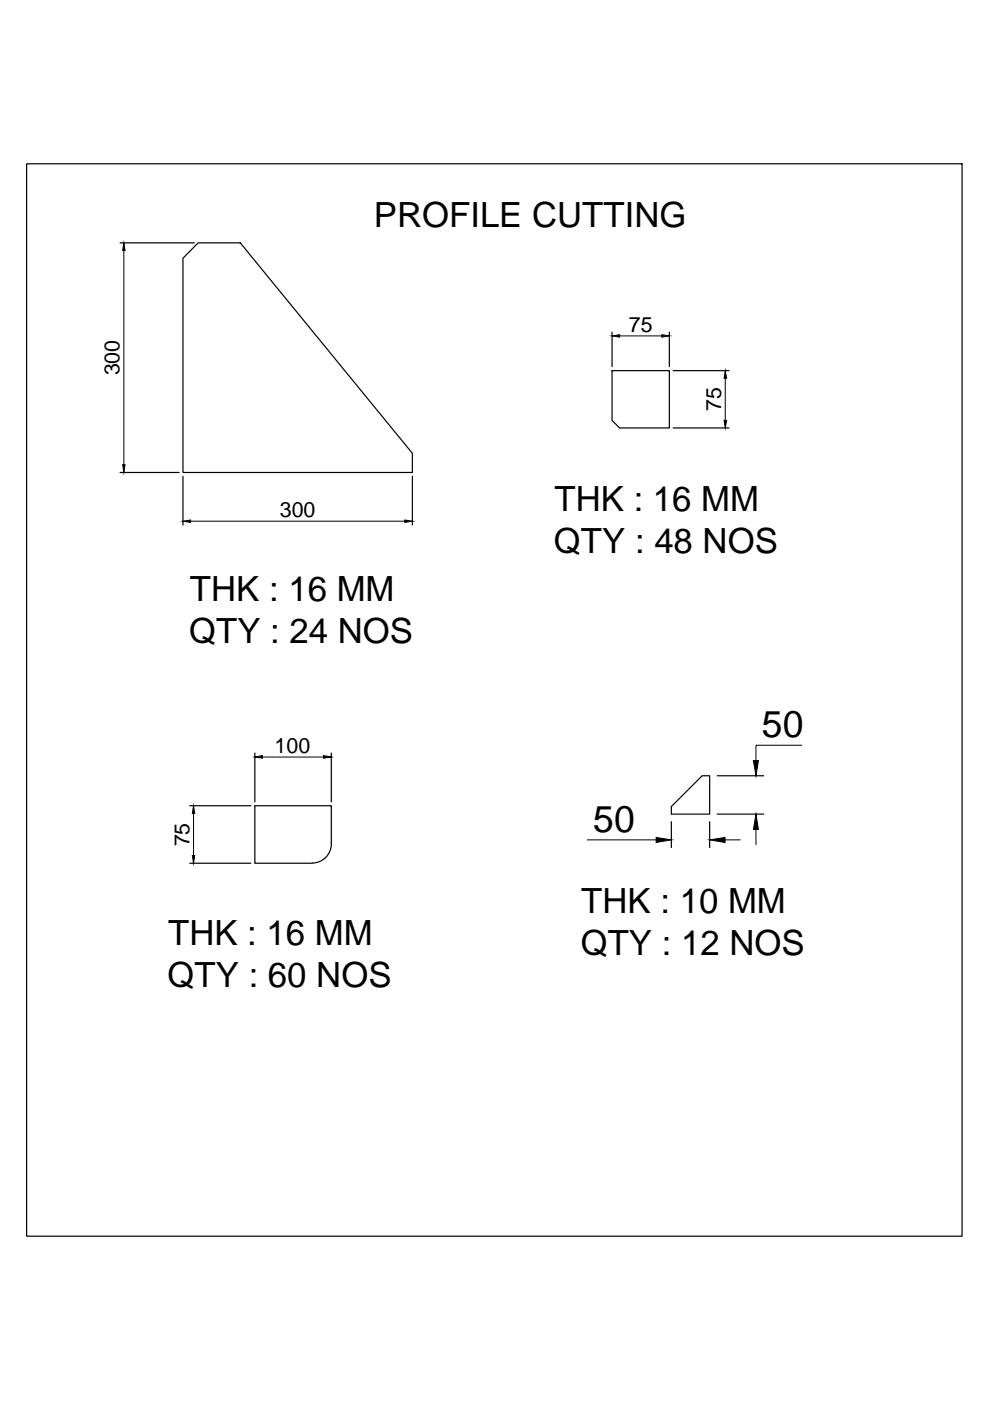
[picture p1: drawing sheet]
<svg xmlns="http://www.w3.org/2000/svg" width="210mm" height="297mm" viewBox="0 0 210 297" stroke-linecap="round" stroke-linejoin="round" font-family="sans-serif">
<!-- layer: 0 -->
<g fill="none" stroke="#000" stroke-width=".25">
<path d="M5.6 34.7h198.4v227.4h-198.4zM25.5 51.5h15.7M42 51.5h8.9l36.5 44.6v4.1h-48.6v-45.4zM129.8 78.6h12.1v12.1h-10.5l-1.6-1.6zM129.8 70.4v7.3M141.9 70.4v7.3M142.7 78.6h11.9M142.7 90.7h11.9M25.5 100.2h12.5M38.8 101v10.3M87.4 101v10.3M54 159.7v10.3"/>
<path d="M70.2 159.7v10.3M40.2 170.8h13M142.3 171l6.6-6.5h1.6v8.1h-8.2zM142.3 174.2v5.5M150.5 174.2v5.5M152.1 172.6h9.8M152.1 164.5h9.8M40.2 183h13M66.2 183a4 4 0 0 0 4-4v-8.2h-16.2v12.2h12.2"/>
</g>
<path d="M26.3 53.1v45.4M131.4 71.2h8.9M153.8 80.2v8.9M40.4 110.5h45.4M170 158h-9.7v3.3M41 172.5v8.9M55.6 160.5h13M124.5 178.1h14.6M153.7 178.1h3.2M160.3 175.9v3.2" fill="none" stroke="#000" stroke-width=".21"/>
<g fill="#000" stroke="#000" stroke-width=".21">
<path d="M26.3 51.5l.2 1.6h-.5zM129.8 71.2l1.6-.2v.5zM140.3 71l1.6 .2-1.6 .3zM26 98.5h.5l-.2 1.7zM153.5 89.1h.6l-.3 1.6zM153.8 78.6l.3 1.6h-.6zM38.8 110.5l1.6-.2v.5zM85.8 110.3l1.6 .2-1.6 .3zM41 170.8l.3 1.7h-.5zM54 160.5l1.6-.3v.6zM68.6 160.2l1.6 .3-1.6 .3zM139.1 177.6l3.2 .5-3.2 .5z"/>
<path d="M150.5 178.1l3.2-.5v1zM160.3 172.6l.5 3.3h-1.1zM159.7 161.3h1.1l-.5 3.2zM40.8 181.4h.5l-.3 1.6z"/>
</g>
<g font-size="7.9">
<text x="161.6" y="156.3">50</text>
<text x="125.8" y="176.3">50</text>
</g>
<g font-size="7.4">
<text x="79.3" y="48.2">PROFILE CUTTING</text>
<text x="117.6" y="108.4">THK : 16 MM</text>
<text x="117.4" y="117.3">QTY : 48 NOS</text>
<text x="40.3" y="127.5">THK : 16 MM</text>
<text x="40.1" y="136.4">QTY : 24 NOS</text>
<text x="123.2" y="193.5">THK : 10 MM</text>
<text x="35.7" y="200.3">THK : 16 MM</text>
<text x="123.1" y="202.4">QTY : 12 NOS</text>
<text x="35.5" y="209.2">QTY : 60 NOS</text>
</g>
<g font-size="4.5">
<text x="133.3" y="70.3">75</text>
<text x="25.4" y="79.6" transform="rotate(-90 25.4 79.6)">300</text>
<text x="152.9" y="87.2" transform="rotate(-90 152.9 87.2)">75</text>
<text x="59.3" y="109.6">300</text>
<text x="58.2" y="159.6">100</text>
<text x="40.1" y="179.5" transform="rotate(-90 40.1 179.5)">75</text>
</g>
</svg>
